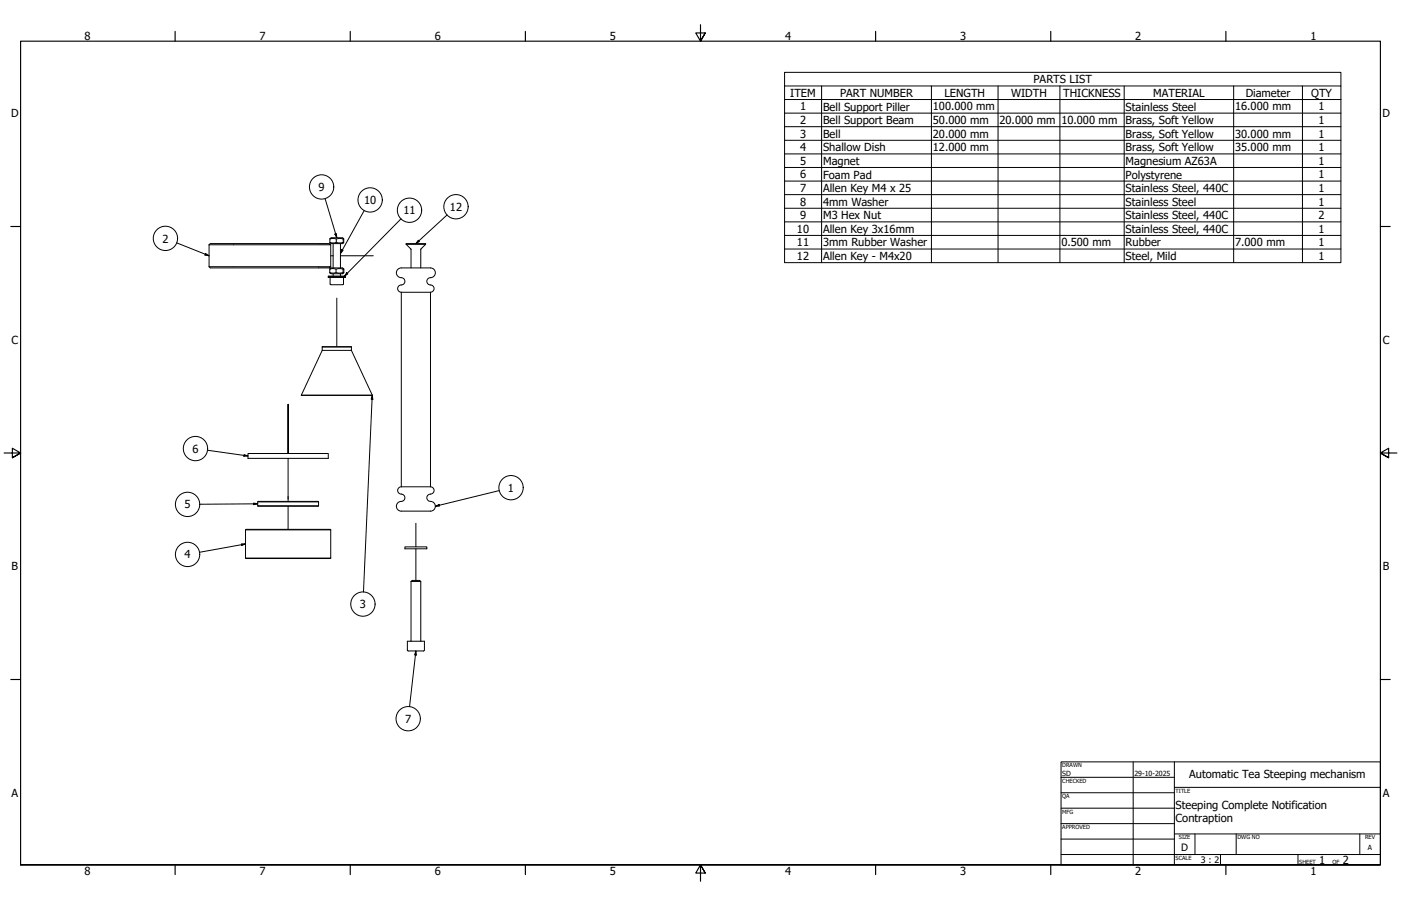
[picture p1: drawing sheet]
<svg xmlns="http://www.w3.org/2000/svg" width="864mm" height="559mm" viewBox="0 0 864 559" stroke-linecap="round" stroke-linejoin="round" font-family="sans-serif">
<!-- layer: Tweak Trail (ANSI) -->
<path d="M204 158h1M210 158h20M208 184v30M178 280v-31v31M178 283v26M178 312v14M256 323v14M256 338v20" fill="none" stroke="#000" stroke-width=".62"/>
<!-- layer: Visible (ANSI) -->
<g fill="none" stroke="#000" stroke-width=".62">
<path d="M129 151l1-1h73l1 1zM129 151v14M203 147v3M204 151v14M205 150v15M207 147v3M210 150v15M212 147v3h-9h1h8M212 147v3M212 147h-8h-1h9M250 151v-1h12l-3 4v11M250 151l3 3v11"/>
<path d="M250 151h12M129 165h75h-1h-73zM202 171h11M202 171h.1M203 168l1 1 8-1M203 166v2M203 171v4l1 1h8v-5M205 169v1M207 166v2M210 169v1M211 166v2M212 166l-8-1-1 1h9v2h-9"/>
<path d="M213 170h.1M213 170h-11v1M213 171h.1M213 170v1M247 180a2.3 2.3 0 0 1-2-2 2.3 2.3 0 0 1 3-2 2.3 2.3 0 0 0 1-3 2.3 2.3 0 0 0-2-2 3 3 0 0 1-3-3 3 3 0 0 1 3-3h18a3 3 0 0 1 3 4 3 3 0 0 1-3 2 2.3 2.3 0 0 0-2 3 2.3 2.3 0 0 0 3 2 2.2 2.2 0 0 1 2 2 2.2 2.2 0 0 1-3 2M247 180h18M247 180v120M265 180v120M199 214v2h18v-2M199 214h18M199 216l-13 28M217 216l12 28"/>
<path d="M186 244h43M186 244h.1M229 244h.1M153 280h49v3h-49zM159 312h37M159 310h37M196 310l-37-1v3M196 310v2M247 300a2.3 2.3 0 0 0-2 3 2.3 2.3 0 0 0 3 2 2.3 2.3 0 0 1 1 3 2.3 2.3 0 0 1-2 1 3 3 0 0 0-3 4 3 3 0 0 0 3 2h18a3 3 0 0 0 3-3 3 3 0 0 0-3-3 2.3 2.3 0 0 1-2-3 2.3 2.3 0 0 1 3-1 2.2 2.2 0 0 0 2-3 2.2 2.2 0 0 0-3-2M247 300h18M151 327h53M204 327l-52-1-1 18"/>
<path d="M204 327v17M250 337h13v1h-13zM151 344h53M253 359l1-1h5v1M253 359v36M253 359h6M259 359l1 36M251 401l1 1M251 401v-6h11v6M252 401h9M262 401l-1 1"/>
</g>
<!-- layer: Symbol (ANSI) -->
<g fill="none" stroke="#000" stroke-width=".62">
<path d="M484 53v-8h343v8M484 53h343v8M484 53v109h343v-101M506 53v109M574 53v109M615 53v109M653 53v109M693 53v109M760 53v109M803 53v109M484 61h343M484 70h343"/>
<path d="M484 78h343M484 87h343M484 95h343M484 103h343M484 112h343M200 122l8 25M225 130l-15 26M247 135l-35 35M276 133l-20 17M484 120h343M484 128h343M484 137h343"/>
<path d="M109 150l20 8M127 156l2 2-3-1zM206 144h1l1 3zM211 154l-1 2zM258 148l1 1-3 1zM484 145h343M484 154h343M214 168v1l-2 1zM229 244l1 2h-1zM229 244l-5 121M128 278l25 3M150 280l3 1h-3z"/>
<path d="M156 310l3 1h-3zM159 311h-36M268 312l3-1v1zM308 303l-40 9M149 335h2l-2 1zM151 335l-28 6M256 401l1 3h-1zM256 401l-4 35"/>
<circle cx="198" cy="115" r="7"/>
<circle cx="228" cy="123" r="7"/>
<circle cx="252" cy="130" r="7"/>
<circle cx="281" cy="128" r="7"/>
<circle cx="102" cy="147" r="7"/>
<circle cx="120" cy="277" r="7"/>
<circle cx="116" cy="311" r="7"/>
<circle cx="315" cy="301" r="7"/>
<circle cx="116" cy="342" r="7"/>
<circle cx="224" cy="373" r="7"/>
<circle cx="252" cy="443" r="7"/>
</g>
<!-- layer: Border (ANSI) -->
<g fill="none" stroke="#000" stroke-width=".71">
<path d="M108 19v6M216 19v6M324 19v6M432 15v10l-3-5h6l-3 5 3-5M540 19v6M648 19v6M756 19v6M7 140h6M851 140h6M3 279h10l-5-3v6l5-3-5 3M861 279h-10l5-3v6l-5-3 5 3M7 419h6"/>
<path d="M851 419h6M13 533v-508h838v508h-838h838M108 533v6M216 533v6M324 533v6M435 538l-3-5 3 5h-6l3-5v11M540 533v6M648 533v6M756 533v6"/>
</g>
<!-- layer: Title (ANSI) -->
<g fill="none" stroke="#000" stroke-width=".62">
<path d="M654 470h197v63h-197zM654 479h70M698 470v63M724 470v63M654 489h70M654 498h70M724 486h127M654 508h70M654 518h70M724 514h127M737 514v13M762 514v13"/>
<path d="M838 514v13M654 527h197M752 527v6M800 527v6"/>
</g>
<!-- layer: Symbol (ANSI) -->
<g fill="#000">
<path d="M127 156l2 2-3-1z" fill-rule="evenodd"/>
<path d="M206 144h1l1 3z" fill-rule="evenodd"/>
<path d="M211 154l-1 2z" fill-rule="evenodd"/>
<path d="M258 148l1 1-3 1z" fill-rule="evenodd"/>
<path d="M214 168v1l-2 1z" fill-rule="evenodd"/>
<path d="M229 244l1 2h-1z" fill-rule="evenodd"/>
<path d="M150 280l3 1h-3z" fill-rule="evenodd"/>
<path d="M156 310l3 1h-3z" fill-rule="evenodd"/>
<path d="M268 312l3-1v1z" fill-rule="evenodd"/>
<path d="M149 335h2l-2 1z" fill-rule="evenodd"/>
<path d="M256 401l1 3h-1z" fill-rule="evenodd"/>
</g>
<g font-size="6.8">
<text x="52" y="24">8</text>
<text x="160" y="24">7</text>
<text x="268" y="24">6</text>
<text x="376" y="24">5</text>
<text x="484" y="24">4</text>
<text x="592" y="24">3</text>
<text x="700" y="24">2</text>
<text x="808" y="24">1</text>
<text x="637" y="51">PARTS LIST</text>
<text x="487" y="60">ITEM</text>
<text x="518" y="60">PART NUMBER</text>
<text x="582" y="60">LENGTH</text>
<text x="623" y="60">WIDTH</text>
<text x="655" y="60">THICKNESS</text>
<text x="711" y="60">MATERIAL</text>
<text x="768" y="60">Diameter</text>
<text x="808" y="60">QTY</text>
<text x="493" y="68">1</text>
<text x="507" y="68">Bell Support Piller</text>
<text x="575" y="68">100.000 mm</text>
<text x="694" y="68">Stainless Steel</text>
<text x="761" y="68">16.000 mm</text>
<text x="813" y="68">1</text>
<text x="7" y="72">D</text>
<text x="493" y="77">2</text>
<text x="507" y="77">Bell Support Beam</text>
<text x="575" y="77">50.000 mm</text>
<text x="616" y="77">20.000 mm</text>
<text x="654" y="77">10.000 mm</text>
<text x="694" y="77">Brass, Soft Yellow</text>
<text x="813" y="76">1</text>
<text x="852" y="72">D</text>
<text x="493" y="85">3</text>
<text x="507" y="85">Bell</text>
<text x="575" y="85">20.000 mm</text>
<text x="694" y="85">Brass, Soft Yellow</text>
<text x="761" y="85">30.000 mm</text>
<text x="813" y="85">1</text>
<text x="493" y="93">4</text>
<text x="507" y="93">Shallow Dish</text>
<text x="575" y="93">12.000 mm</text>
<text x="694" y="93">Brass, Soft Yellow</text>
<text x="761" y="93">35.000 mm</text>
<text x="813" y="93">1</text>
<text x="493" y="102">5</text>
<text x="507" y="102">Magnet</text>
<text x="694" y="102">Magnesium AZ63A</text>
<text x="813" y="102">1</text>
<text x="493" y="110">6</text>
<text x="507" y="110">Foam Pad</text>
<text x="694" y="110">Polystyrene</text>
<text x="813" y="110">1</text>
<text x="196" y="118">9</text>
<text x="493" y="118">7</text>
<text x="507" y="118">Allen Key M4 x 25</text>
<text x="694" y="118">Stainless Steel, 440C</text>
<text x="813" y="118">1</text>
<text x="224" y="126">10</text>
<text x="277" y="130">12</text>
<text x="493" y="127">8</text>
<text x="507" y="127">4mm Washer</text>
<text x="694" y="127">Stainless Steel</text>
<text x="813" y="127">1</text>
<text x="249" y="132">11</text>
<text x="493" y="135">9</text>
<text x="507" y="135">M3 Hex Nut</text>
<text x="694" y="135">Stainless Steel, 440C</text>
<text x="813" y="135">2</text>
<text x="491" y="144">10</text>
<text x="507" y="144">Allen Key 3x16mm</text>
<text x="694" y="144">Stainless Steel, 440C</text>
<text x="813" y="144">1</text>
<text x="100" y="150">2</text>
<text x="491" y="152">11</text>
<text x="507" y="152">3mm Rubber Washer</text>
<text x="654" y="152">0.500 mm</text>
<text x="694" y="152">Rubber</text>
<text x="761" y="152">7.000 mm</text>
<text x="813" y="152">1</text>
<text x="491" y="160">12</text>
<text x="507" y="160">Allen Key - M4x20</text>
<text x="694" y="160">Steel, Mild</text>
<text x="813" y="160">1</text>
<text x="7" y="212">C</text>
<text x="852" y="212">C</text>
<text x="119" y="279">6</text>
<text x="313" y="303">1</text>
<text x="114" y="314">5</text>
<text x="114" y="344">4</text>
<text x="7" y="352">B</text>
<text x="852" y="352">B</text>
<text x="222" y="375">3</text>
<text x="250" y="446">7</text>
<text x="733" y="480">Automatic Tea Steeping mechanism</text>
<text x="7" y="491">A</text>
<text x="852" y="491">A</text>
<text x="725" y="499">Steeping Complete Notification</text>
<text x="725" y="507">Contraption</text>
<text x="813" y="533">1</text>
<text x="828" y="533">2</text>
<text x="52" y="539">8</text>
<text x="160" y="539">7</text>
<text x="268" y="539">6</text>
<text x="376" y="539">5</text>
<text x="484" y="539">4</text>
<text x="592" y="539">3</text>
<text x="700" y="539">2</text>
<text x="808" y="539">1</text>
</g>
<text font-size="6.3" x="728" y="525">D</text>
<text font-size="5.5" x="740" y="533">3 : 2</text>
<g font-size="4.3">
<text x="655" y="479">SD</text>
<text x="699" y="479">29-10-2025</text>
<text x="843" y="524">A</text>
</g>
<g font-size="3.5">
<text x="655" y="473">DRAWN</text>
<text x="655" y="483">CHECKED</text>
<text x="725" y="489">TITLE</text>
<text x="655" y="492">QA</text>
<text x="655" y="502">MFG</text>
<text x="655" y="511">APPROVED</text>
<text x="727" y="518">SIZE</text>
<text x="763" y="518">DWG NO</text>
<text x="841" y="518">REV</text>
<text x="725" y="530">SCALE</text>
<text x="801" y="533">SHEET</text>
<text x="821" y="533">OF</text>
</g>
</svg>
